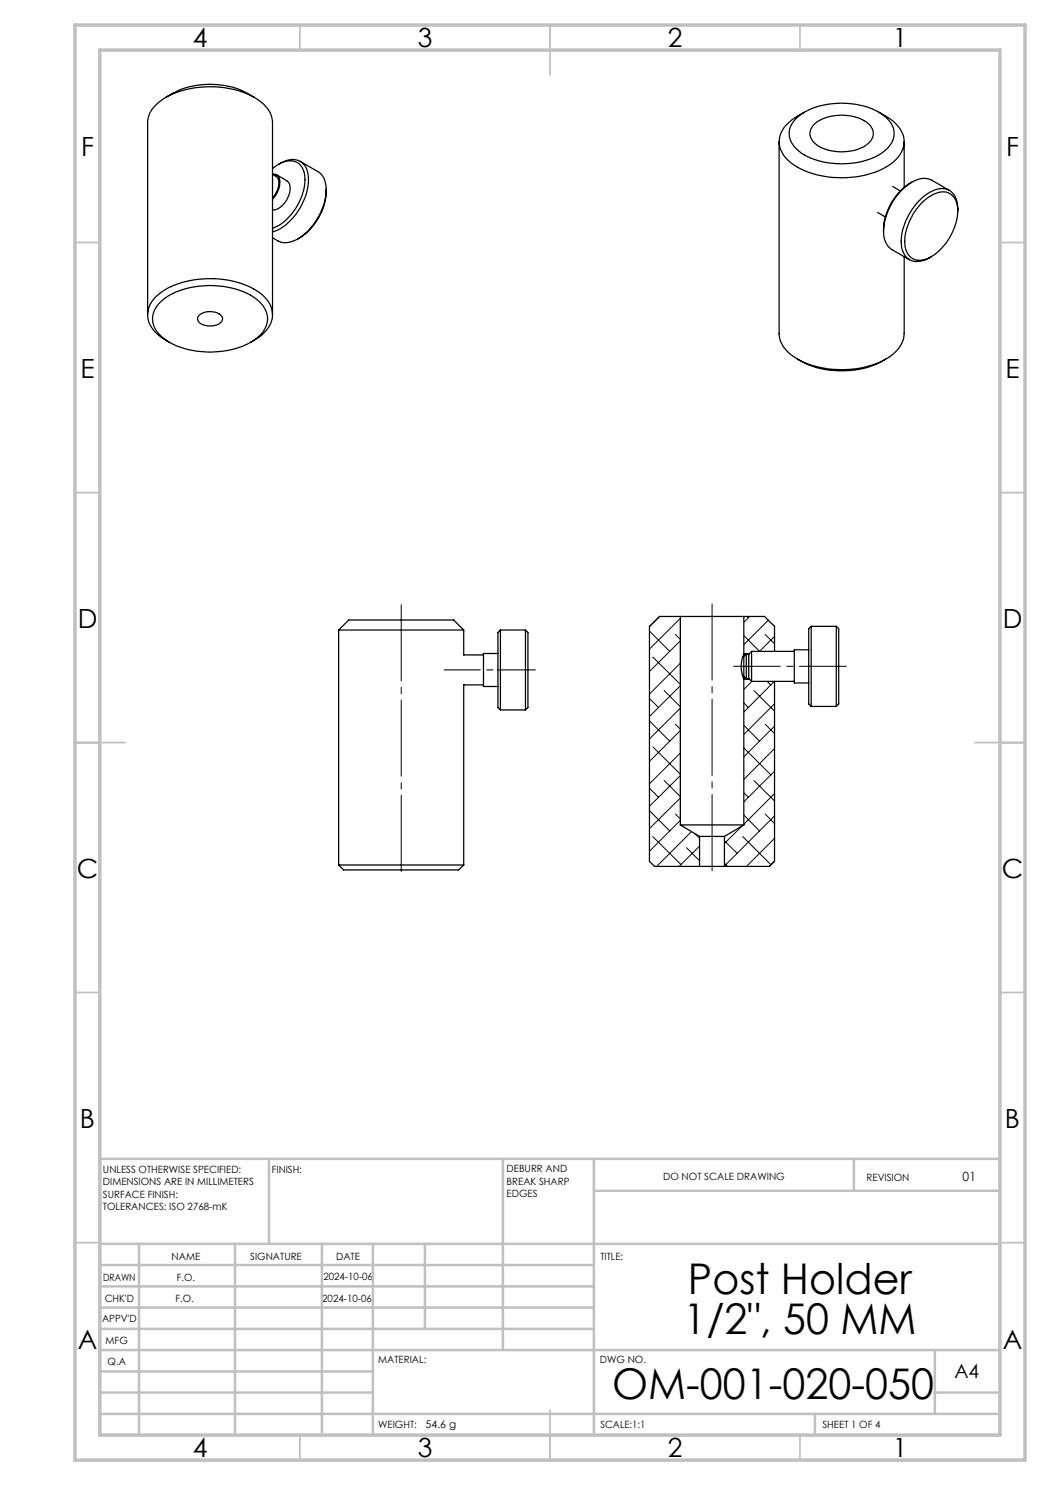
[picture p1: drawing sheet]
<svg xmlns="http://www.w3.org/2000/svg" width="210mm" height="297mm" viewBox="0 0 210 297" stroke-linecap="round" stroke-linejoin="round" font-family="sans-serif">
<g fill="none" stroke="#000" stroke-width=".25">
<path d="M33.2 19.5a16.3 16.3 0 0 1 17.6 0M50.8 19.5a19.4 19.4 0 0 0-17.8 .1 6 6 0 0 0-3.5 4.9v38.4M50.8 19.5a6.1 6.1 0 0 1 3.7 5v38.4M54.5 34.9a1.9 1.9 0 0 1 1.2 2.6l-.6 1.3-.6 .8M54.5 33.7a4.8 4.8 0 0 1 4.8-1.3 3.9 3.9 0 0 1 1.7 4.2 11.4 11.4 0 0 1-6.2 9h-.3M54.5 34.8a1.38 1.38 0 0 1 1.5 1.7 5.4 5.4 0 0 1-1.5 3.3M55.3 35l2.1 1.2a2.57 2.57 0 0 1 .2 3.3 3.7 3.7 0 0 1-3.1 2.5M55.7 32.9a4.1 4.1 0 0 1 4.7-.4 5.5 5.5 0 0 1 1.1 5.5 12.2 12.2 0 0 1-6.1 8.1l-.9 .3M60 32.3l3.6 2a3.9 3.9 0 0 1 1.6 3.7M65.2 38a12.2 12.2 0 0 1-6.3 10.1 3.9 3.9 0 0 1-4.4-.5M65.2 38a11.6 11.6 0 0 1-5.6 9.8M155.8 28.3v38.4a6.1 6.1 0 0 0 3.7 5.1"/>
<path d="M159.2 23.7a14 14 0 0 1 10.9-3 10.9 10.9 0 0 1 8.1 3.9 4 4 0 0 1-1.3 5.6 15.3 15.3 0 0 1-12.2 2.2 9.2 9.2 0 0 1-6.5-4.1 3.9 3.9 0 0 1 1-4.6zM160.9 22.4a8.9 8.9 0 0 0-4.9 4.7 5 5 0 0 0 2.2 5.5 18.8 18.8 0 0 0 16.8 1.8 8.4 8.4 0 0 0 5.7-5.1 5.8 5.8 0 0 0-3.5-6.1l-1.4-.8M162.6 25.1a9 9 0 0 1 9.1-1.5 3.9 3.9 0 0 1 3 3.1 3.6 3.6 0 0 1-3 3.1 9.9 9.9 0 0 1-8.3-.8 2.53 2.53 0 0 1-.8-3.9zM178.5 37.3l1.6 .9M180.8 28.3v9.2M182.4 36.4a11.6 11.6 0 0 0-5.7 9.8M189.9 38.1l-3.5-2a4.5 4.5 0 0 0-5 1 12.7 12.7 0 0 0-4.7 9.1M175.5 42.5l1.6 .9M176.7 46.2a4.1 4.1 0 0 0 1.7 3.7l3.5 2.1M180.8 51.3v15.4a6.4 6.4 0 0 1-4.2 5.4 19.6 19.6 0 0 1-17.1-.3M184.5 40.4a5.9 5.9 0 0 1 4.7-2 3.6 3.6 0 0 1 2.4 4.1 11.4 11.4 0 0 1-6 9.2 3 3 0 0 1-4.6-2.8 11.6 11.6 0 0 1 3.5-8.5zM191.6 42.2a4.2 4.2 0 0 0-1.9-4.2 5.2 5.2 0 0 0-5.3 1.6 12.1 12.1 0 0 0-4.1 9.9 3.2 3.2 0 0 0 4.6 2.5l1.4-.6"/>
<path d="M32.1 60.4a14.9 14.9 0 0 1 10.4-3.3 14.6 14.6 0 0 1 9.4 3.3 4.5 4.5 0 0 1-.5 7.2 17.1 17.1 0 0 1-14.4 2.1 9.5 9.5 0 0 1-6-4.1 4.3 4.3 0 0 1 1.1-5.2zM33.9 68.5a8.2 8.2 0 0 1-4.2-4.2 4.9 4.9 0 0 1 2-5.5 17.5 17.5 0 0 1 12.2-3 14.3 14.3 0 0 1 9.3 3.9 4.7 4.7 0 0 1-.6 7.1l-2.5 1.7M39.9 63a3.5 3.5 0 0 1 4.6 .4 1.46 1.46 0 0 1-1.6 1.7 2.91 2.91 0 0 1-3.4-1.1 .86 .86 0 0 1 .4-1zM159.5 71.8l.7 .4M177.2 71.8a17.9 17.9 0 0 1-17 .4M67.7 126h25M67.7 126l2-2h21l2 2M67.7 126v47M92.7 126v5h4M96.7 137h-4v36M99.6 130.7h-2.9v6.6h2.9M100.1 126l-.5 .5v15l.5 .5"/>
<path d="M100.1 126v16M100.1 126h5M105.1 126v16M105.1 126l.5 .5v15l-.5 .5M136.1 123.3h12.7M136.1 123.3v41.7M136.1 123.3h-4.2l-2 2v47l1 1h9M148.8 131.3l.5-.5v5l-.5-.5zM148.8 130.8a6.2 6.2 0 0 0 0 5M148.8 135.8h1M148.8 130.8h1M148.8 123.3v7.5"/>
<path d="M148.8 135.8v29.2M148.8 123.3h4.1l2 2v5M149.8 130.8v5M149.8 135.7l.5 .6M150.3 130.3v6M150.3 130.3h8.6M150.3 136.3h8.6M150.3 130.3l-.5 .5M154.9 136.3v36l-1 1h-9M161.7 130h-2.8v6.6h2.8M162.2 125.3v16M162.2 125.3l-.5 .5v15l.5 .5"/>
<path d="M162.2 125.3h5.1M167.3 125.3v16M167.3 125.3l.4 .5v15l-.4 .5M100.1 142h5M162.2 141.3h5.1M67.7 173h25M67.7 173l1 1h23l1-1M136.1 165h12.7M136.1 165l3.8 2.3M139.9 167.3h5M139.9 173.3h5M139.9 167.3v6"/>
<path d="M144.9 167.3v6M148.8 165l-3.9 2.3"/>
</g>
<g fill="none" stroke="#000" stroke-width=".2">
<path d="M129.9 139.7l1.8 1.8M129.9 126.2l4 4.1M130.6 131.4l5.5 5.5M131.7 123.5h.1M131.9 123.3l-2 2M132.8 138.1l3.3 3.3M135.1 126.9l1 1M135.9 123.3l.2 .1M136.1 123.7l-6.2 6.1M136.1 128.2l-6.2 6.1M136.1 132.6l-6.2 6.2M136.1 137.2l-6.2 6.1"/>
<path d="M148.8 127.1l3.1 3.2 3-3M149.4 123.3l.2 .2M149.9 123.3l-1.1 1.2M150.4 136.3l-1.6 1.6M150.8 138.1l4.1 4.1M153 126.9l1.9 1.9M153.4 136.3l.8 .7M153.7 124l-4.9 4.9M154.9 136.3l-6.1 6.1M129.9 157.7l1.8 1.8M129.9 144.2l4 4M130.6 149.4l5.5 5.4"/>
<path d="M132.8 156.1l3.3 3.2M135.1 144.8l1 1M136.1 150.6l-6.2 6.2M136.1 146.1l-6.2 6.2M136.1 141.6l-6.2 6.2M136.1 155.1l-6.2 6.2M136.1 159.6l-6.2 6.1M148.8 140.6l.8 .9M148.8 145.1l3.1 3.1M148.8 149.6l5.4 5.4M148.8 158.5l.8 1M150.8 156.1l4.1 4.1"/>
<path d="M153 144.8l1.9 1.9M154.9 158.7l-6.1 6.1M154.9 154.2l-6.1 6.2M154.9 149.7l-6.1 6.2M154.9 145.2l-6.1 6.2M154.9 140.8l-6.1 6.1M129.9 162.1l4 4.1M130.6 167.3l5.6 5.6M135.1 162.8l1 1M136.1 164.1l-6.2 6.1M137.3 169.5l2.6 2.7M138.3 166.3l-7 7"/>
<path d="M139 166.8l.9 .8M139.9 169.2l-4.1 4.1M144.9 168.2l2.5 2.5M144.9 172.6l.6 .7M148.4 165.2l-3.5 3.5M148.6 167.3l5.6 5.6M148.8 163l3.1 3.2M153 162.8l1.9 1.9M154.9 172.2l-1.1 1.1M154.9 167.7l-5.6 5.6M154.9 163.2l-10 10"/>
</g>
<path d="M88.8 134h18.3" fill="none" stroke="#000" stroke-width=".2" stroke-dasharray="15.2 1.3 1.3 1.3" stroke-dashoffset="8"/>
<path d="M80.2 175v-54.7" fill="none" stroke="#000" stroke-width=".2" stroke-dasharray="15.2 1.3 1.3 1.3" stroke-dashoffset="-.7"/>
<path d="M142.4 120.6v53.7" fill="none" stroke="#000" stroke-width=".2" stroke-dasharray="15.2 1.3 1.3 1.3" stroke-dashoffset="-.1"/>
<path d="M146.7 133.3h22.6" fill="none" stroke="#000" stroke-width=".2" stroke-dasharray="15.2 1.3 1.3 1.3" stroke-dashoffset="5.9"/>
<g fill="none" stroke="#c0c0c0" stroke-width=".35">
<path d="M60 5v5M110 5v10M160 5v5M15 48.5h5M200 48.5h5M15 98.5h5M200 98.5h5M15 148.5h10M195 148.5h10M15 198.5h5M200 198.5h5M15 248.5h5"/>
<path d="M200 248.5h5M60 287v5M110 282v10M160 287v5"/>
</g>
<g fill="none" stroke="#c0c0c0" stroke-width=".5">
<path d="M53.8 231.8v17M100.6 231.8v38.2M118.8 231.8v55.2M118.8 238.2h81.2M170.8 231.8v6.4M200 231.8h-180v55.2M20 248.8h180M20 257.3h98.8M20 253h98.8M27.8 248.8v38.2M47 248.8v38.2M64.4 248.8v38.2"/>
<path d="M74.6 248.8v38.2M85 248.8v17M20 265.8h98.8M20 261.5h98.8M20 278.5h54.6M20 274.3h54.6M20 270h180M187 278.5h13M187 270v12.8M20 282.8h180M163 282.8v4.2"/>
</g>
<path d="M15 5h190v287h-190zM20 10h180v277h-180z" fill="none" stroke="#c0c0c0" stroke-width=".7"/>
<g font-size="8.5">
<text x="137.6" y="258.8">Post Holder</text>
<text x="136.7" y="266.9">1/2&quot;, 50 MM</text>
<text x="122.4" y="279.7">OM-001-020-050</text>
</g>
<g font-size="5.3">
<text x="38.5" y="9.5">4</text>
<text x="83.5" y="9.5">3</text>
<text x="133.6" y="9.5">2</text>
<text x="178.6" y="9.5">1</text>
<text x="16.2" y="31.3">F</text>
<text x="201.2" y="31.3">F</text>
<text x="16.1" y="75.5">E</text>
<text x="201.1" y="75.5">E</text>
<text x="15.5" y="125.5">D</text>
<text x="200.5" y="125.5">D</text>
<text x="15.4" y="175.5">C</text>
<text x="200.4" y="175.5">C</text>
<text x="16" y="225.5">B</text>
<text x="201" y="225.5">B</text>
<text x="15.5" y="269.8">A</text>
<text x="200.5" y="269.8">A</text>
<text x="38.5" y="291.5">4</text>
<text x="83.5" y="291.5">3</text>
<text x="133.6" y="291.5">2</text>
<text x="178.6" y="291.5">1</text>
</g>
<text font-size="3.9" x="190.9" y="275.5">A4</text>
<text font-size="2.5" x="192.5" y="236.1">01</text>
<text font-size="2.1" x="85.1" y="285.6">54.6 g</text>
<g font-size="2">
<text x="20.6" y="234.6">UNLESS OTHERWISE SPECIFIED:</text>
<text x="20.6" y="237.1">DIMENSIONS ARE IN MILLIMETERS</text>
<text x="20.6" y="239.6">SURFACE FINISH:</text>
<text x="54.4" y="234.6">FINISH:</text>
<text x="101.3" y="234.5">DEBURR AND</text>
<text x="101.3" y="237">BREAK SHARP</text>
<text x="101.3" y="239.5">EDGES</text>
<text x="132.6" y="236">DO NOT SCALE DRAWING</text>
<text x="173.3" y="236.2">REVISION</text>
<text x="20.6" y="242.1">TOLERANCES: ISO 2768-mK</text>
<text x="34.3" y="252">NAME</text>
<text x="50" y="251.9">SIGNATURE</text>
<text x="67.2" y="251.9">DATE</text>
<text x="120.1" y="251.9">TITLE:</text>
<text x="20.6" y="256.1">DRAWN</text>
<text x="35.3" y="256.1">F.O.</text>
<text x="64.7" y="255.9">2024-10-06</text>
<text x="20.9" y="260.3">CHK'D</text>
<text x="35.1" y="260.3">F.O.</text>
<text x="64.5" y="260.3">2024-10-06</text>
<text x="20.4" y="264.4">APPV'D</text>
<text x="21.1" y="268.8">MFG</text>
<text x="21.5" y="273">Q.A</text>
<text x="75.6" y="272.5">MATERIAL:</text>
<text x="120" y="272.5">DWG NO.</text>
<text x="75.6" y="285.5">WEIGHT:</text>
<text x="120.1" y="285.6">SCALE:1:1</text>
<text x="164.5" y="285.6">SHEET 1 OF 4</text>
</g>
</svg>
